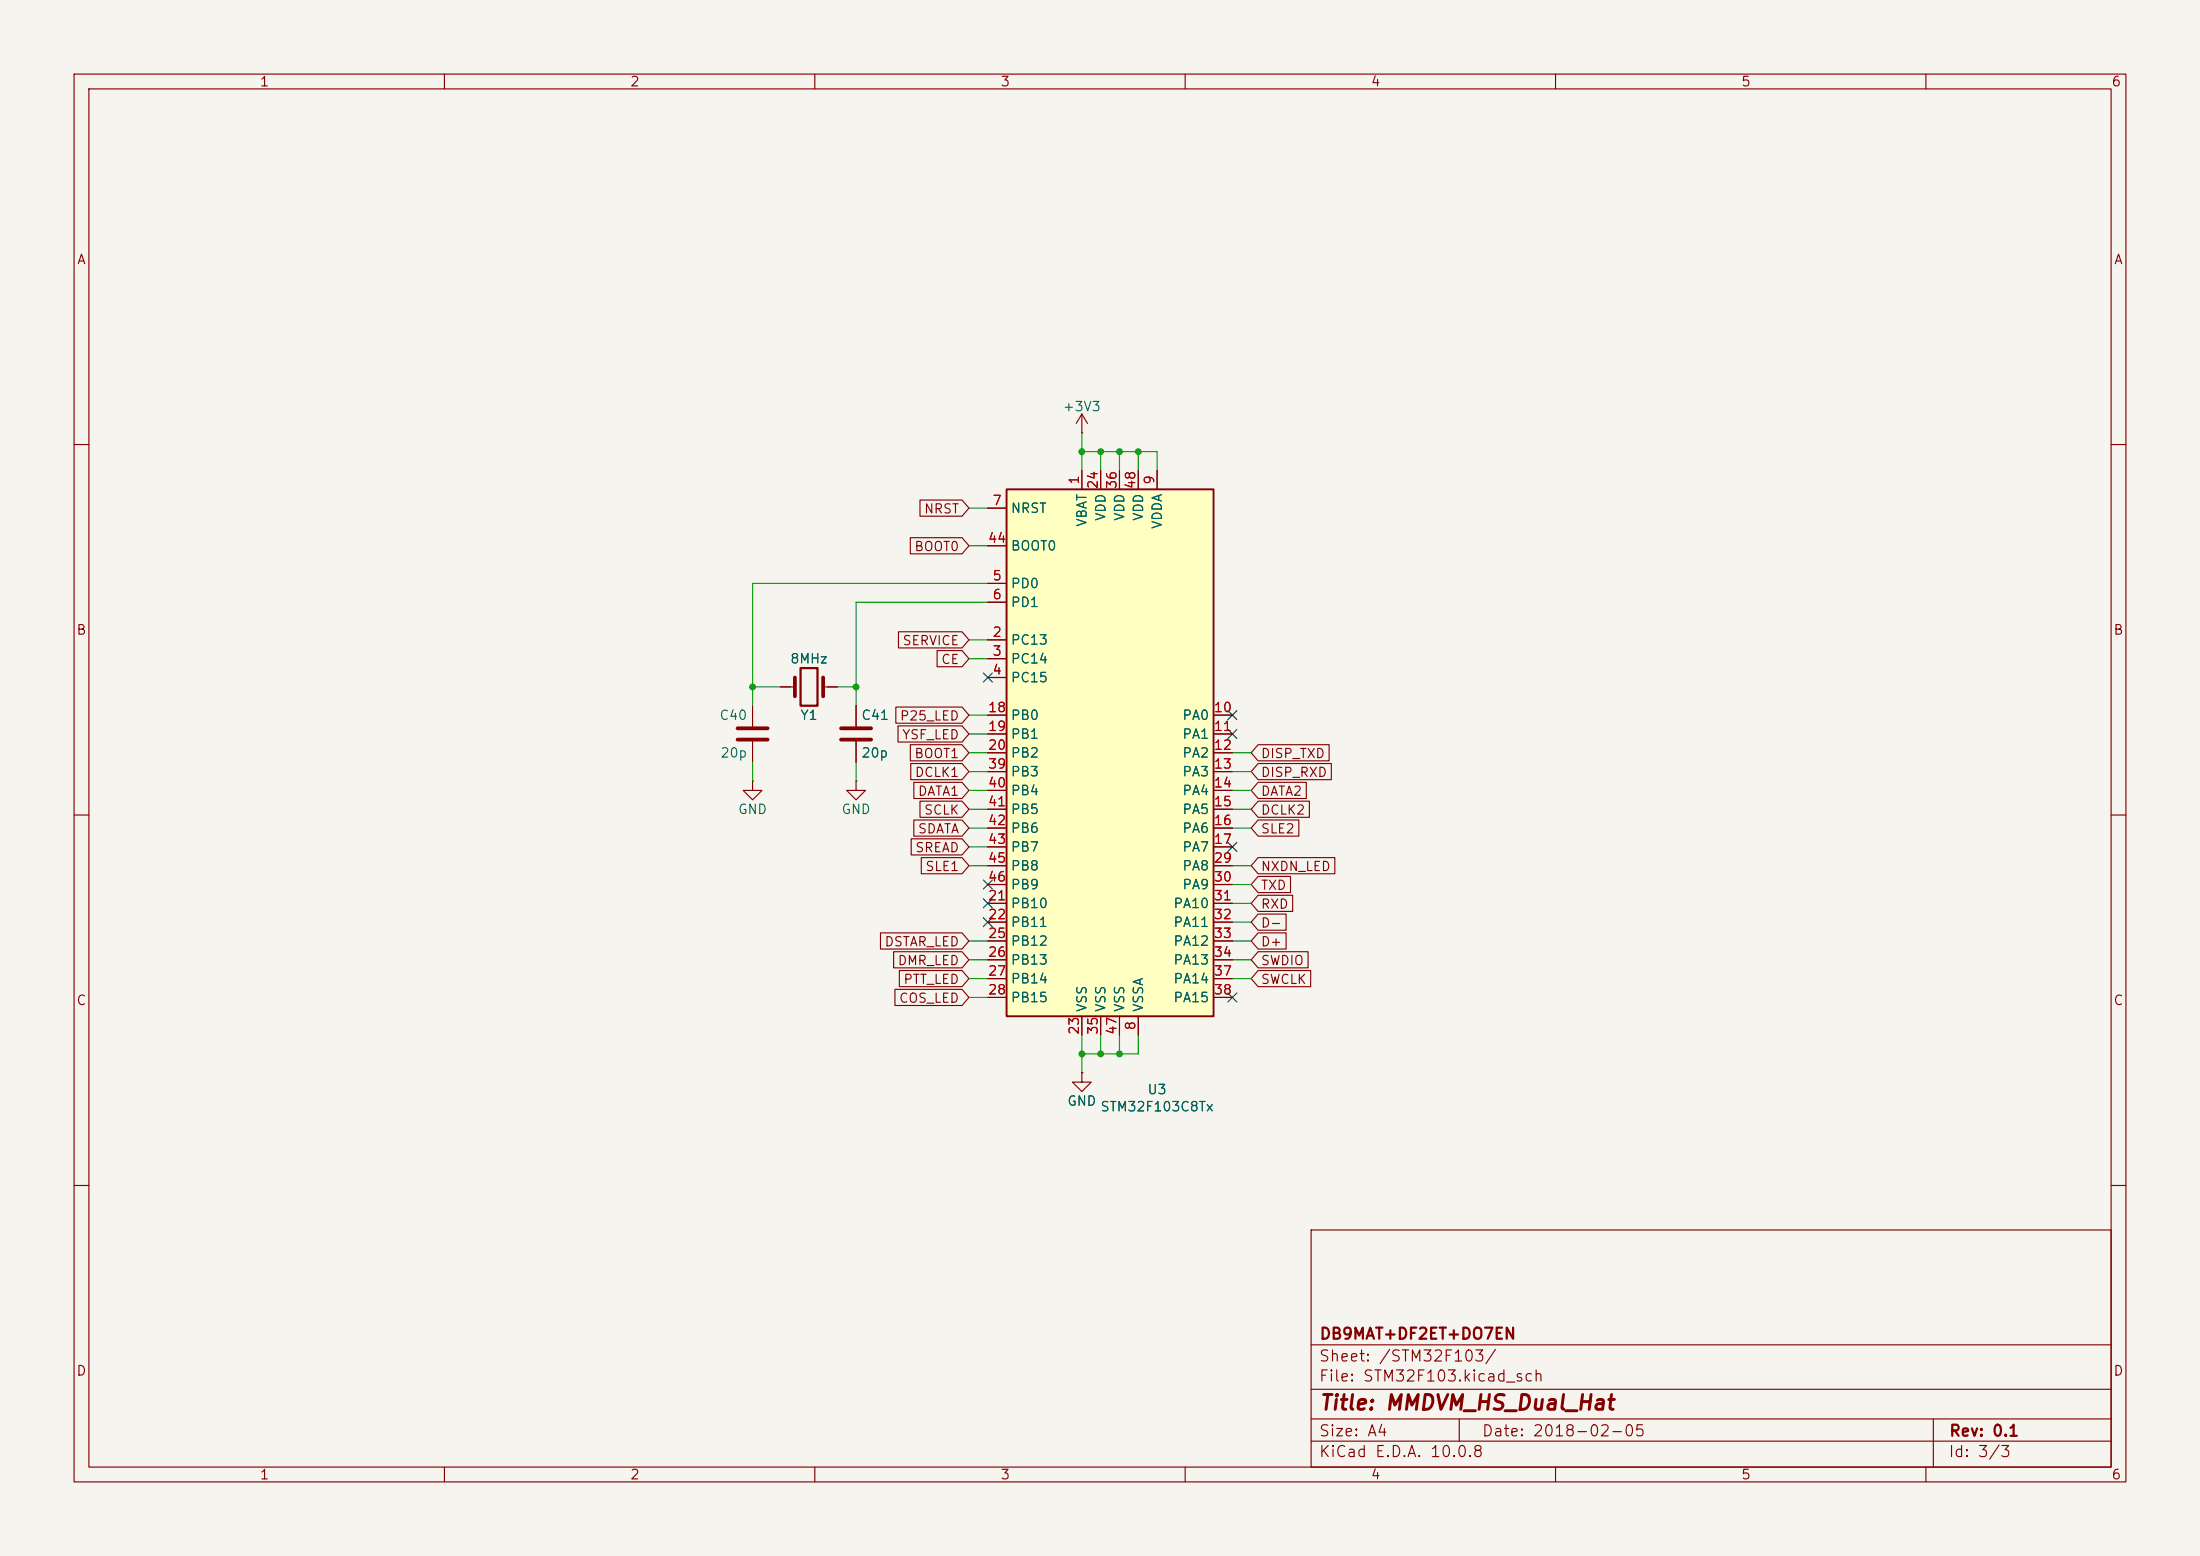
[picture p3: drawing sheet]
(kicad_sch
 (version 20260306)
 (generator "eeschema")
 (generator_version "10.0")
 (paper "A4")
 (title_block
  (title "MMDVM_HS_Dual_Hat")
  (date "2018-02-05")
  (rev "0.1")
  (company "DB9MAT+DF2ET+DO7EN"))
 (lib_symbols
  (symbol "Device:C"
   (pin_numbers (hide yes))
   (pin_names
    (offset 0.254)) (exclude_from_sim no) (in_bom yes) (on_board yes)
   (in_pos_files yes)
   (duplicate_pin_numbers_are_jumpers no)
   (property "Reference" "C" (at 0.635 2.54 0) (show_name no) (do_not_autoplace no) (effects (font (size 1.27 1.27)) (justify left)))
   (property "Value" "C" (at 0.635 -2.54 0) (show_name no) (do_not_autoplace no) (effects (font (size 1.27 1.27)) (justify left)))
   (property "Footprint" "" (at 0.9652 -3.81 0) (show_name no) (do_not_autoplace no) (hide yes) (effects (font (size 1.27 1.27))))
   (property "Datasheet" "" (at 0 0 0) (show_name no) (do_not_autoplace no) (hide yes) (effects (font (size 1.27 1.27))))
   (property "Description" "Unpolarized capacitor" (at 0 0 0) (show_name no) (do_not_autoplace no) (hide yes) (effects (font (size 1.27 1.27))))
   (symbol "C_0_1"
    (polyline (pts (xy -2.032 0.762) (xy 2.032 0.762)) (stroke (width 0.508) (type default)) (fill (type none)))
    (polyline (pts (xy -2.032 -0.762) (xy 2.032 -0.762)) (stroke (width 0.508) (type default)) (fill (type none))))
   (symbol "C_1_1"
    (pin passive line (at 0 3.81 270) (length 2.794) (name "" (effects (font (size 1.27 1.27)))) (number "1" (effects (font (size 1.27 1.27)))))
    (pin passive line (at 0 -3.81 90) (length 2.794) (name "" (effects (font (size 1.27 1.27)))) (number "2" (effects (font (size 1.27 1.27))))))
   (embedded_fonts no))
  (symbol "Device:Crystal"
   (pin_numbers (hide yes))
   (pin_names
    (offset 1.016) (hide yes)) (exclude_from_sim no) (in_bom yes) (on_board yes)
   (in_pos_files yes)
   (duplicate_pin_numbers_are_jumpers no)
   (property "Reference" "Y" (at 0 3.81 0) (show_name no) (do_not_autoplace no) (effects (font (size 1.27 1.27))))
   (property "Value" "Crystal" (at 0 -3.81 0) (show_name no) (do_not_autoplace no) (effects (font (size 1.27 1.27))))
   (property "Footprint" "" (at 0 0 0) (show_name no) (do_not_autoplace no) (hide yes) (effects (font (size 1.27 1.27))))
   (property "Datasheet" "" (at 0 0 0) (show_name no) (do_not_autoplace no) (hide yes) (effects (font (size 1.27 1.27))))
   (property "Description" "Two pin crystal" (at 0 0 0) (show_name no) (do_not_autoplace no) (hide yes) (effects (font (size 1.27 1.27))))
   (symbol "Crystal_0_1"
    (polyline (pts (xy -2.54 0) (xy -1.905 0)) (stroke (width 0) (type default)) (fill (type none)))
    (polyline (pts (xy -1.905 -1.27) (xy -1.905 1.27)) (stroke (width 0.508) (type default)) (fill (type none)))
    (rectangle (start -1.143 2.54) (end 1.143 -2.54) (stroke (width 0.3048) (type default)) (fill (type none)))
    (polyline (pts (xy 1.905 -1.27) (xy 1.905 1.27)) (stroke (width 0.508) (type default)) (fill (type none)))
    (polyline (pts (xy 2.54 0) (xy 1.905 0)) (stroke (width 0) (type default)) (fill (type none))))
   (symbol "Crystal_1_1"
    (pin passive line (at -3.81 0 0) (length 1.27) (name "1" (effects (font (size 1.27 1.27)))) (number "1" (effects (font (size 1.27 1.27)))))
    (pin passive line (at 3.81 0 180) (length 1.27) (name "2" (effects (font (size 1.27 1.27)))) (number "2" (effects (font (size 1.27 1.27))))))
   (embedded_fonts no))
  (symbol "MMDVM:STM32F103C8Tx" (exclude_from_sim no) (in_bom yes) (on_board yes)
   (in_pos_files yes)
   (duplicate_pin_numbers_are_jumpers no)
   (property "Reference" "U" (at -15.24 36.83 0) (show_name no) (do_not_autoplace no) (effects (font (size 1.27 1.27)) (justify left)))
   (property "Value" "MCU_ST_STM32F1_STM32F103C8Tx" (at 7.62 36.83 0) (show_name no) (do_not_autoplace no) (effects (font (size 1.27 1.27)) (justify left)))
   (property "Footprint" "Package_QFP:LQFP-48_7x7mm_P0.5mm" (at -15.24 -35.56 0) (show_name no) (do_not_autoplace no) (hide yes) (effects (font (size 1.27 1.27)) (justify right)))
   (property "Datasheet" "" (at 0 0 0) (show_name no) (do_not_autoplace no) (hide yes) (effects (font (size 1.27 1.27))))
   (property "Description" "" (at 0 0 0) (show_name no) (do_not_autoplace no) (hide yes) (effects (font (size 1.27 1.27))))
   (symbol "STM32F103C8Tx_0_1"
    (rectangle (start -15.24 -35.56) (end 12.7 35.56) (stroke (width 0.254) (type solid)) (fill (type background))))
   (symbol "STM32F103C8Tx_1_1"
    (pin power_in line (at -5.08 38.1 270) (length 2.54) (name "VBAT" (effects (font (size 1.27 1.27)))) (number "1" (effects (font (size 1.27 1.27)))))
    (pin bidirectional line (at -17.78 15.24 0) (length 2.54) (name "PC13" (effects (font (size 1.27 1.27)))) (number "2" (effects (font (size 1.27 1.27)))))
    (pin bidirectional line (at -17.78 12.7 0) (length 2.54) (name "PC14" (effects (font (size 1.27 1.27)))) (number "3" (effects (font (size 1.27 1.27)))))
    (pin bidirectional line (at -17.78 10.16 0) (length 2.54) (name "PC15" (effects (font (size 1.27 1.27)))) (number "4" (effects (font (size 1.27 1.27)))))
    (pin input line (at -17.78 22.86 0) (length 2.54) (name "PD0" (effects (font (size 1.27 1.27)))) (number "5" (effects (font (size 1.27 1.27)))))
    (pin input line (at -17.78 20.32 0) (length 2.54) (name "PD1" (effects (font (size 1.27 1.27)))) (number "6" (effects (font (size 1.27 1.27)))))
    (pin input line (at -17.78 33.02 0) (length 2.54) (name "NRST" (effects (font (size 1.27 1.27)))) (number "7" (effects (font (size 1.27 1.27)))))
    (pin power_in line (at 2.54 -38.1 90) (length 2.54) (name "VSSA" (effects (font (size 1.27 1.27)))) (number "8" (effects (font (size 1.27 1.27)))))
    (pin power_in line (at 5.08 38.1 270) (length 2.54) (name "VDDA" (effects (font (size 1.27 1.27)))) (number "9" (effects (font (size 1.27 1.27)))))
    (pin bidirectional line (at 15.24 5.08 180) (length 2.54) (name "PA0" (effects (font (size 1.27 1.27)))) (number "10" (effects (font (size 1.27 1.27)))))
    (pin bidirectional line (at 15.24 2.54 180) (length 2.54) (name "PA1" (effects (font (size 1.27 1.27)))) (number "11" (effects (font (size 1.27 1.27)))))
    (pin bidirectional line (at 15.24 0 180) (length 2.54) (name "PA2" (effects (font (size 1.27 1.27)))) (number "12" (effects (font (size 1.27 1.27)))))
    (pin bidirectional line (at 15.24 -2.54 180) (length 2.54) (name "PA3" (effects (font (size 1.27 1.27)))) (number "13" (effects (font (size 1.27 1.27)))))
    (pin bidirectional line (at 15.24 -5.08 180) (length 2.54) (name "PA4" (effects (font (size 1.27 1.27)))) (number "14" (effects (font (size 1.27 1.27)))))
    (pin bidirectional line (at 15.24 -7.62 180) (length 2.54) (name "PA5" (effects (font (size 1.27 1.27)))) (number "15" (effects (font (size 1.27 1.27)))))
    (pin bidirectional line (at 15.24 -10.16 180) (length 2.54) (name "PA6" (effects (font (size 1.27 1.27)))) (number "16" (effects (font (size 1.27 1.27)))))
    (pin bidirectional line (at 15.24 -12.7 180) (length 2.54) (name "PA7" (effects (font (size 1.27 1.27)))) (number "17" (effects (font (size 1.27 1.27)))))
    (pin bidirectional line (at -17.78 5.08 0) (length 2.54) (name "PB0" (effects (font (size 1.27 1.27)))) (number "18" (effects (font (size 1.27 1.27)))))
    (pin bidirectional line (at -17.78 2.54 0) (length 2.54) (name "PB1" (effects (font (size 1.27 1.27)))) (number "19" (effects (font (size 1.27 1.27)))))
    (pin bidirectional line (at -17.78 0 0) (length 2.54) (name "PB2" (effects (font (size 1.27 1.27)))) (number "20" (effects (font (size 1.27 1.27)))))
    (pin bidirectional line (at -17.78 -20.32 0) (length 2.54) (name "PB10" (effects (font (size 1.27 1.27)))) (number "21" (effects (font (size 1.27 1.27)))))
    (pin bidirectional line (at -17.78 -22.86 0) (length 2.54) (name "PB11" (effects (font (size 1.27 1.27)))) (number "22" (effects (font (size 1.27 1.27)))))
    (pin power_in line (at -5.08 -38.1 90) (length 2.54) (name "VSS" (effects (font (size 1.27 1.27)))) (number "23" (effects (font (size 1.27 1.27)))))
    (pin power_in line (at -2.54 38.1 270) (length 2.54) (name "VDD" (effects (font (size 1.27 1.27)))) (number "24" (effects (font (size 1.27 1.27)))))
    (pin bidirectional line (at -17.78 -25.4 0) (length 2.54) (name "PB12" (effects (font (size 1.27 1.27)))) (number "25" (effects (font (size 1.27 1.27)))))
    (pin bidirectional line (at -17.78 -27.94 0) (length 2.54) (name "PB13" (effects (font (size 1.27 1.27)))) (number "26" (effects (font (size 1.27 1.27)))))
    (pin bidirectional line (at -17.78 -30.48 0) (length 2.54) (name "PB14" (effects (font (size 1.27 1.27)))) (number "27" (effects (font (size 1.27 1.27)))))
    (pin bidirectional line (at -17.78 -33.02 0) (length 2.54) (name "PB15" (effects (font (size 1.27 1.27)))) (number "28" (effects (font (size 1.27 1.27)))))
    (pin bidirectional line (at 15.24 -15.24 180) (length 2.54) (name "PA8" (effects (font (size 1.27 1.27)))) (number "29" (effects (font (size 1.27 1.27)))))
    (pin bidirectional line (at 15.24 -17.78 180) (length 2.54) (name "PA9" (effects (font (size 1.27 1.27)))) (number "30" (effects (font (size 1.27 1.27)))))
    (pin bidirectional line (at 15.24 -20.32 180) (length 2.54) (name "PA10" (effects (font (size 1.27 1.27)))) (number "31" (effects (font (size 1.27 1.27)))))
    (pin bidirectional line (at 15.24 -22.86 180) (length 2.54) (name "PA11" (effects (font (size 1.27 1.27)))) (number "32" (effects (font (size 1.27 1.27)))))
    (pin bidirectional line (at 15.24 -25.4 180) (length 2.54) (name "PA12" (effects (font (size 1.27 1.27)))) (number "33" (effects (font (size 1.27 1.27)))))
    (pin bidirectional line (at 15.24 -27.94 180) (length 2.54) (name "PA13" (effects (font (size 1.27 1.27)))) (number "34" (effects (font (size 1.27 1.27)))))
    (pin power_in line (at -2.54 -38.1 90) (length 2.54) (name "VSS" (effects (font (size 1.27 1.27)))) (number "35" (effects (font (size 1.27 1.27)))))
    (pin power_in line (at 0 38.1 270) (length 2.54) (name "VDD" (effects (font (size 1.27 1.27)))) (number "36" (effects (font (size 1.27 1.27)))))
    (pin bidirectional line (at 15.24 -30.48 180) (length 2.54) (name "PA14" (effects (font (size 1.27 1.27)))) (number "37" (effects (font (size 1.27 1.27)))))
    (pin bidirectional line (at 15.24 -33.02 180) (length 2.54) (name "PA15" (effects (font (size 1.27 1.27)))) (number "38" (effects (font (size 1.27 1.27)))))
    (pin bidirectional line (at -17.78 -2.54 0) (length 2.54) (name "PB3" (effects (font (size 1.27 1.27)))) (number "39" (effects (font (size 1.27 1.27)))))
    (pin bidirectional line (at -17.78 -5.08 0) (length 2.54) (name "PB4" (effects (font (size 1.27 1.27)))) (number "40" (effects (font (size 1.27 1.27)))))
    (pin bidirectional line (at -17.78 -7.62 0) (length 2.54) (name "PB5" (effects (font (size 1.27 1.27)))) (number "41" (effects (font (size 1.27 1.27)))))
    (pin bidirectional line (at -17.78 -10.16 0) (length 2.54) (name "PB6" (effects (font (size 1.27 1.27)))) (number "42" (effects (font (size 1.27 1.27)))))
    (pin bidirectional line (at -17.78 -12.7 0) (length 2.54) (name "PB7" (effects (font (size 1.27 1.27)))) (number "43" (effects (font (size 1.27 1.27)))))
    (pin input line (at -17.78 27.94 0) (length 2.54) (name "BOOT0" (effects (font (size 1.27 1.27)))) (number "44" (effects (font (size 1.27 1.27)))))
    (pin bidirectional line (at -17.78 -15.24 0) (length 2.54) (name "PB8" (effects (font (size 1.27 1.27)))) (number "45" (effects (font (size 1.27 1.27)))))
    (pin bidirectional line (at -17.78 -17.78 0) (length 2.54) (name "PB9" (effects (font (size 1.27 1.27)))) (number "46" (effects (font (size 1.27 1.27)))))
    (pin power_in line (at 0 -38.1 90) (length 2.54) (name "VSS" (effects (font (size 1.27 1.27)))) (number "47" (effects (font (size 1.27 1.27)))))
    (pin power_in line (at 2.54 38.1 270) (length 2.54) (name "VDD" (effects (font (size 1.27 1.27)))) (number "48" (effects (font (size 1.27 1.27))))))
   (embedded_fonts no))
  (symbol "power:+3V3"
   (power global)
   (pin_numbers (hide yes))
   (pin_names
    (offset 0) (hide yes)) (exclude_from_sim no) (in_bom yes) (on_board yes)
   (in_pos_files yes)
   (duplicate_pin_numbers_are_jumpers no)
   (property "Reference" "#PWR" (at 0 -3.81 0) (show_name no) (do_not_autoplace no) (hide yes) (effects (font (size 1.27 1.27))))
   (property "Value" "+3V3" (at 0 3.556 0) (show_name no) (do_not_autoplace no) (effects (font (size 1.27 1.27))))
   (property "Footprint" "" (at 0 0 0) (show_name no) (do_not_autoplace no) (hide yes) (effects (font (size 1.27 1.27))))
   (property "Datasheet" "" (at 0 0 0) (show_name no) (do_not_autoplace no) (hide yes) (effects (font (size 1.27 1.27))))
   (property "Description" "Power symbol creates a global label with name \"+3V3\"" (at 0 0 0) (show_name no) (do_not_autoplace no) (hide yes) (effects (font (size 1.27 1.27))))
   (symbol "+3V3_0_1"
    (polyline (pts (xy -0.762 1.27) (xy 0 2.54)) (stroke (width 0) (type default)) (fill (type none)))
    (polyline (pts (xy 0 2.54) (xy 0.762 1.27)) (stroke (width 0) (type default)) (fill (type none)))
    (polyline (pts (xy 0 0) (xy 0 2.54)) (stroke (width 0) (type default)) (fill (type none))))
   (symbol "+3V3_1_1"
    (pin power_in line (at 0 0 90) (length 0) (name "" (effects (font (size 1.27 1.27)))) (number "1" (effects (font (size 1.27 1.27))))))
   (embedded_fonts no))
  (symbol "power:GND"
   (power global)
   (pin_numbers (hide yes))
   (pin_names
    (offset 0) (hide yes)) (exclude_from_sim no) (in_bom yes) (on_board yes)
   (in_pos_files yes)
   (duplicate_pin_numbers_are_jumpers no)
   (property "Reference" "#PWR" (at 0 -6.35 0) (show_name no) (do_not_autoplace no) (hide yes) (effects (font (size 1.27 1.27))))
   (property "Value" "GND" (at 0 -3.81 0) (show_name no) (do_not_autoplace no) (effects (font (size 1.27 1.27))))
   (property "Footprint" "" (at 0 0 0) (show_name no) (do_not_autoplace no) (hide yes) (effects (font (size 1.27 1.27))))
   (property "Datasheet" "" (at 0 0 0) (show_name no) (do_not_autoplace no) (hide yes) (effects (font (size 1.27 1.27))))
   (property "Description" "Power symbol creates a global label with name \"GND\" , ground" (at 0 0 0) (show_name no) (do_not_autoplace no) (hide yes) (effects (font (size 1.27 1.27))))
   (symbol "GND_0_1"
    (polyline (pts (xy 0 0) (xy 0 -1.27) (xy 1.27 -1.27) (xy 0 -2.54) (xy -1.27 -1.27) (xy 0 -1.27)) (stroke (width 0) (type default)) (fill (type none))))
   (symbol "GND_1_1"
    (pin power_in line (at 0 0 270) (length 0) (name "" (effects (font (size 1.27 1.27)))) (number "1" (effects (font (size 1.27 1.27))))))
   (embedded_fonts no)))
 (junction
  (at 115.57 92.71)
  (diameter 0)
  (color 0 0 0 0))
 (junction
  (at 148.59 60.96)
  (diameter 0)
  (color 0 0 0 0))
 (junction
  (at 146.05 142.24)
  (diameter 0)
  (color 0 0 0 0))
 (junction
  (at 146.05 60.96)
  (diameter 0)
  (color 0 0 0 0))
 (junction
  (at 151.13 60.96)
  (diameter 0)
  (color 0 0 0 0))
 (junction
  (at 101.6 92.71)
  (diameter 0)
  (color 0 0 0 0))
 (junction
  (at 153.67 60.96)
  (diameter 0)
  (color 0 0 0 0))
 (junction
  (at 151.13 142.24)
  (diameter 0)
  (color 0 0 0 0))
 (junction
  (at 148.59 142.24)
  (diameter 0)
  (color 0 0 0 0))
 (no_connect
  (at 166.37 99.06))
 (no_connect
  (at 166.37 134.62))
 (no_connect
  (at 133.35 121.92))
 (no_connect
  (at 133.35 91.44))
 (no_connect
  (at 166.37 96.52))
 (no_connect
  (at 166.37 114.3))
 (no_connect
  (at 133.35 119.38))
 (no_connect
  (at 133.35 124.46))
 (wire
  (pts (xy 130.81 132.08) (xy 133.35 132.08))
  (stroke (width 0) (type default)))
 (wire
  (pts (xy 101.6 95.25) (xy 101.6 92.71))
  (stroke (width 0) (type default)))
 (wire
  (pts (xy 166.37 124.46) (xy 168.91 124.46))
  (stroke (width 0) (type default)))
 (wire
  (pts (xy 130.81 86.36) (xy 133.35 86.36))
  (stroke (width 0) (type default)))
 (wire
  (pts (xy 156.21 60.96) (xy 156.21 63.5))
  (stroke (width 0) (type default)))
 (wire
  (pts (xy 166.37 127) (xy 168.91 127))
  (stroke (width 0) (type default)))
 (wire
  (pts (xy 146.05 58.42) (xy 146.05 60.96))
  (stroke (width 0) (type default)))
 (wire
  (pts (xy 130.81 129.54) (xy 133.35 129.54))
  (stroke (width 0) (type default)))
 (wire
  (pts (xy 146.05 139.7) (xy 146.05 142.24))
  (stroke (width 0) (type default)))
 (wire
  (pts (xy 105.41 92.71) (xy 101.6 92.71))
  (stroke (width 0) (type default)))
 (wire
  (pts (xy 166.37 101.6) (xy 168.91 101.6))
  (stroke (width 0) (type default)))
 (wire
  (pts (xy 166.37 121.92) (xy 168.91 121.92))
  (stroke (width 0) (type default)))
 (wire
  (pts (xy 130.81 106.68) (xy 133.35 106.68))
  (stroke (width 0) (type default)))
 (wire
  (pts (xy 130.81 88.9) (xy 133.35 88.9))
  (stroke (width 0) (type default)))
 (wire
  (pts (xy 168.91 109.22) (xy 166.37 109.22))
  (stroke (width 0) (type default)))
 (wire
  (pts (xy 166.37 132.08) (xy 168.91 132.08))
  (stroke (width 0) (type default)))
 (wire
  (pts (xy 130.81 73.66) (xy 133.35 73.66))
  (stroke (width 0) (type default)))
 (wire
  (pts (xy 130.81 114.3) (xy 133.35 114.3))
  (stroke (width 0) (type default)))
 (wire
  (pts (xy 153.67 60.96) (xy 156.21 60.96))
  (stroke (width 0) (type default)))
 (wire
  (pts (xy 166.37 129.54) (xy 168.91 129.54))
  (stroke (width 0) (type default)))
 (wire
  (pts (xy 151.13 139.7) (xy 151.13 142.24))
  (stroke (width 0) (type default)))
 (wire
  (pts (xy 146.05 142.24) (xy 146.05 144.78))
  (stroke (width 0) (type default)))
 (wire
  (pts (xy 153.67 63.5) (xy 153.67 60.96))
  (stroke (width 0) (type default)))
 (wire
  (pts (xy 101.6 102.87) (xy 101.6 105.41))
  (stroke (width 0) (type default)))
 (wire
  (pts (xy 130.81 134.62) (xy 133.35 134.62))
  (stroke (width 0) (type default)))
 (wire
  (pts (xy 146.05 142.24) (xy 148.59 142.24))
  (stroke (width 0) (type default)))
 (wire
  (pts (xy 130.81 127) (xy 133.35 127))
  (stroke (width 0) (type default)))
 (wire
  (pts (xy 166.37 104.14) (xy 168.91 104.14))
  (stroke (width 0) (type default)))
 (wire
  (pts (xy 166.37 116.84) (xy 168.91 116.84))
  (stroke (width 0) (type default)))
 (wire
  (pts (xy 166.37 119.38) (xy 168.91 119.38))
  (stroke (width 0) (type default)))
 (wire
  (pts (xy 151.13 142.24) (xy 153.67 142.24))
  (stroke (width 0) (type default)))
 (wire
  (pts (xy 115.57 102.87) (xy 115.57 105.41))
  (stroke (width 0) (type default)))
 (wire
  (pts (xy 146.05 60.96) (xy 148.59 60.96))
  (stroke (width 0) (type default)))
 (wire
  (pts (xy 133.35 96.52) (xy 130.81 96.52))
  (stroke (width 0) (type default)))
 (wire
  (pts (xy 101.6 78.74) (xy 133.35 78.74))
  (stroke (width 0) (type default)))
 (wire
  (pts (xy 148.59 142.24) (xy 151.13 142.24))
  (stroke (width 0) (type default)))
 (wire
  (pts (xy 130.81 104.14) (xy 133.35 104.14))
  (stroke (width 0) (type default)))
 (wire
  (pts (xy 115.57 81.28) (xy 115.57 92.71))
  (stroke (width 0) (type default)))
 (wire
  (pts (xy 151.13 60.96) (xy 153.67 60.96))
  (stroke (width 0) (type default)))
 (wire
  (pts (xy 130.81 116.84) (xy 133.35 116.84))
  (stroke (width 0) (type default)))
 (wire
  (pts (xy 146.05 63.5) (xy 146.05 60.96))
  (stroke (width 0) (type default)))
 (wire
  (pts (xy 166.37 111.76) (xy 168.91 111.76))
  (stroke (width 0) (type default)))
 (wire
  (pts (xy 130.81 68.58) (xy 133.35 68.58))
  (stroke (width 0) (type default)))
 (wire
  (pts (xy 148.59 63.5) (xy 148.59 60.96))
  (stroke (width 0) (type default)))
 (wire
  (pts (xy 153.67 139.7) (xy 153.67 142.24))
  (stroke (width 0) (type default)))
 (wire
  (pts (xy 151.13 63.5) (xy 151.13 60.96))
  (stroke (width 0) (type default)))
 (wire
  (pts (xy 101.6 92.71) (xy 101.6 78.74))
  (stroke (width 0) (type default)))
 (wire
  (pts (xy 115.57 81.28) (xy 133.35 81.28))
  (stroke (width 0) (type default)))
 (wire
  (pts (xy 130.81 101.6) (xy 133.35 101.6))
  (stroke (width 0) (type default)))
 (wire
  (pts (xy 113.03 92.71) (xy 115.57 92.71))
  (stroke (width 0) (type default)))
 (wire
  (pts (xy 166.37 106.68) (xy 168.91 106.68))
  (stroke (width 0) (type default)))
 (wire
  (pts (xy 130.81 109.22) (xy 133.35 109.22))
  (stroke (width 0) (type default)))
 (wire
  (pts (xy 133.35 99.06) (xy 130.81 99.06))
  (stroke (width 0) (type default)))
 (wire
  (pts (xy 130.81 111.76) (xy 133.35 111.76))
  (stroke (width 0) (type default)))
 (wire
  (pts (xy 115.57 92.71) (xy 115.57 95.25))
  (stroke (width 0) (type default)))
 (wire
  (pts (xy 148.59 60.96) (xy 151.13 60.96))
  (stroke (width 0) (type default)))
 (wire
  (pts (xy 148.59 139.7) (xy 148.59 142.24))
  (stroke (width 0) (type default)))
 (global_label "PTT_LED"
  (shape input)
  (at 130.81 132.08 180)
  (effects (font (size 1.2446 1.2446)) (justify right))
  (property "Intersheetrefs" "${INTERSHEET_REFS}" (at 130.81 132.08 0) (hide yes) (show_name no) (do_not_autoplace no) (effects (font (size 1.27 1.27)))))
 (global_label "NRST"
  (shape input)
  (at 130.81 68.58 180)
  (effects (font (size 1.2446 1.2446)) (justify right))
  (property "Intersheetrefs" "${INTERSHEET_REFS}" (at 130.81 68.58 0) (hide yes) (show_name no) (do_not_autoplace no) (effects (font (size 1.27 1.27)))))
 (global_label "SWDIO"
  (shape input)
  (at 168.91 129.54 0)
  (effects (font (size 1.2446 1.2446)) (justify left))
  (property "Intersheetrefs" "${INTERSHEET_REFS}" (at 168.91 129.54 0) (hide yes) (show_name no) (do_not_autoplace no) (effects (font (size 1.27 1.27)))))
 (global_label "DCLK2"
  (shape input)
  (at 168.91 109.22 0)
  (effects (font (size 1.2446 1.2446)) (justify left))
  (property "Intersheetrefs" "${INTERSHEET_REFS}" (at 168.91 109.22 0) (hide yes) (show_name no) (do_not_autoplace no) (effects (font (size 1.27 1.27)))))
 (global_label "BOOT0"
  (shape input)
  (at 130.81 73.66 180)
  (effects (font (size 1.2446 1.2446)) (justify right))
  (property "Intersheetrefs" "${INTERSHEET_REFS}" (at 130.81 73.66 0) (hide yes) (show_name no) (do_not_autoplace no) (effects (font (size 1.27 1.27)))))
 (global_label "YSF_LED"
  (shape input)
  (at 130.81 99.06 180)
  (effects (font (size 1.2446 1.2446)) (justify right))
  (property "Intersheetrefs" "${INTERSHEET_REFS}" (at 130.81 99.06 0) (hide yes) (show_name no) (do_not_autoplace no) (effects (font (size 1.27 1.27)))))
 (global_label "DATA2"
  (shape input)
  (at 168.91 106.68 0)
  (effects (font (size 1.2446 1.2446)) (justify left))
  (property "Intersheetrefs" "${INTERSHEET_REFS}" (at 168.91 106.68 0) (hide yes) (show_name no) (do_not_autoplace no) (effects (font (size 1.27 1.27)))))
 (global_label "DISP_TXD"
  (shape input)
  (at 168.91 101.6 0)
  (effects (font (size 1.2446 1.2446)) (justify left))
  (property "Intersheetrefs" "${INTERSHEET_REFS}" (at 168.91 101.6 0) (hide yes) (show_name no) (do_not_autoplace no) (effects (font (size 1.27 1.27)))))
 (global_label "SERVICE"
  (shape input)
  (at 130.81 86.36 180)
  (effects (font (size 1.2446 1.2446)) (justify right))
  (property "Intersheetrefs" "${INTERSHEET_REFS}" (at 130.81 86.36 0) (hide yes) (show_name no) (do_not_autoplace no) (effects (font (size 1.27 1.27)))))
 (global_label "NXDN_LED"
  (shape input)
  (at 168.91 116.84 0)
  (effects (font (size 1.2446 1.2446)) (justify left))
  (property "Intersheetrefs" "${INTERSHEET_REFS}" (at 168.91 116.84 0) (hide yes) (show_name no) (do_not_autoplace no) (effects (font (size 1.27 1.27)))))
 (global_label "SLE1"
  (shape input)
  (at 130.81 116.84 180)
  (effects (font (size 1.2446 1.2446)) (justify right))
  (property "Intersheetrefs" "${INTERSHEET_REFS}" (at 130.81 116.84 0) (hide yes) (show_name no) (do_not_autoplace no) (effects (font (size 1.27 1.27)))))
 (global_label "P25_LED"
  (shape input)
  (at 130.81 96.52 180)
  (effects (font (size 1.2446 1.2446)) (justify right))
  (property "Intersheetrefs" "${INTERSHEET_REFS}" (at 130.81 96.52 0) (hide yes) (show_name no) (do_not_autoplace no) (effects (font (size 1.27 1.27)))))
 (global_label "RXD"
  (shape input)
  (at 168.91 121.92 0)
  (effects (font (size 1.2446 1.2446)) (justify left))
  (property "Intersheetrefs" "${INTERSHEET_REFS}" (at 168.91 121.92 0) (hide yes) (show_name no) (do_not_autoplace no) (effects (font (size 1.27 1.27)))))
 (global_label "SLE2"
  (shape input)
  (at 168.91 111.76 0)
  (effects (font (size 1.2446 1.2446)) (justify left))
  (property "Intersheetrefs" "${INTERSHEET_REFS}" (at 168.91 111.76 0) (hide yes) (show_name no) (do_not_autoplace no) (effects (font (size 1.27 1.27)))))
 (global_label "DCLK1"
  (shape input)
  (at 130.81 104.14 180)
  (effects (font (size 1.2446 1.2446)) (justify right))
  (property "Intersheetrefs" "${INTERSHEET_REFS}" (at 130.81 104.14 0) (hide yes) (show_name no) (do_not_autoplace no) (effects (font (size 1.27 1.27)))))
 (global_label "SREAD"
  (shape input)
  (at 130.81 114.3 180)
  (effects (font (size 1.2446 1.2446)) (justify right))
  (property "Intersheetrefs" "${INTERSHEET_REFS}" (at 130.81 114.3 0) (hide yes) (show_name no) (do_not_autoplace no) (effects (font (size 1.27 1.27)))))
 (global_label "SDATA"
  (shape input)
  (at 130.81 111.76 180)
  (effects (font (size 1.2446 1.2446)) (justify right))
  (property "Intersheetrefs" "${INTERSHEET_REFS}" (at 130.81 111.76 0) (hide yes) (show_name no) (do_not_autoplace no) (effects (font (size 1.27 1.27)))))
 (global_label "COS_LED"
  (shape input)
  (at 130.81 134.62 180)
  (effects (font (size 1.2446 1.2446)) (justify right))
  (property "Intersheetrefs" "${INTERSHEET_REFS}" (at 130.81 134.62 0) (hide yes) (show_name no) (do_not_autoplace no) (effects (font (size 1.27 1.27)))))
 (global_label "SCLK"
  (shape input)
  (at 130.81 109.22 180)
  (effects (font (size 1.2446 1.2446)) (justify right))
  (property "Intersheetrefs" "${INTERSHEET_REFS}" (at 130.81 109.22 0) (hide yes) (show_name no) (do_not_autoplace no) (effects (font (size 1.27 1.27)))))
 (global_label "DISP_RXD"
  (shape input)
  (at 168.91 104.14 0)
  (effects (font (size 1.2446 1.2446)) (justify left))
  (property "Intersheetrefs" "${INTERSHEET_REFS}" (at 168.91 104.14 0) (hide yes) (show_name no) (do_not_autoplace no) (effects (font (size 1.27 1.27)))))
 (global_label "CE"
  (shape input)
  (at 130.81 88.9 180)
  (effects (font (size 1.2446 1.2446)) (justify right))
  (property "Intersheetrefs" "${INTERSHEET_REFS}" (at 130.81 88.9 0) (hide yes) (show_name no) (do_not_autoplace no) (effects (font (size 1.27 1.27)))))
 (global_label "BOOT1"
  (shape input)
  (at 130.81 101.6 180)
  (effects (font (size 1.2446 1.2446)) (justify right))
  (property "Intersheetrefs" "${INTERSHEET_REFS}" (at 130.81 101.6 0) (hide yes) (show_name no) (do_not_autoplace no) (effects (font (size 1.27 1.27)))))
 (global_label "D+"
  (shape input)
  (at 168.91 127 0)
  (effects (font (size 1.2446 1.2446)) (justify left))
  (property "Intersheetrefs" "${INTERSHEET_REFS}" (at 168.91 127 0) (hide yes) (show_name no) (do_not_autoplace no) (effects (font (size 1.27 1.27)))))
 (global_label "D-"
  (shape input)
  (at 168.91 124.46 0)
  (effects (font (size 1.2446 1.2446)) (justify left))
  (property "Intersheetrefs" "${INTERSHEET_REFS}" (at 168.91 124.46 0) (hide yes) (show_name no) (do_not_autoplace no) (effects (font (size 1.27 1.27)))))
 (global_label "DMR_LED"
  (shape input)
  (at 130.81 129.54 180)
  (effects (font (size 1.2446 1.2446)) (justify right))
  (property "Intersheetrefs" "${INTERSHEET_REFS}" (at 130.81 129.54 0) (hide yes) (show_name no) (do_not_autoplace no) (effects (font (size 1.27 1.27)))))
 (global_label "TXD"
  (shape input)
  (at 168.91 119.38 0)
  (effects (font (size 1.2446 1.2446)) (justify left))
  (property "Intersheetrefs" "${INTERSHEET_REFS}" (at 168.91 119.38 0) (hide yes) (show_name no) (do_not_autoplace no) (effects (font (size 1.27 1.27)))))
 (global_label "DATA1"
  (shape input)
  (at 130.81 106.68 180)
  (effects (font (size 1.2446 1.2446)) (justify right))
  (property "Intersheetrefs" "${INTERSHEET_REFS}" (at 130.81 106.68 0) (hide yes) (show_name no) (do_not_autoplace no) (effects (font (size 1.27 1.27)))))
 (global_label "SWCLK"
  (shape input)
  (at 168.91 132.08 0)
  (effects (font (size 1.2446 1.2446)) (justify left))
  (property "Intersheetrefs" "${INTERSHEET_REFS}" (at 168.91 132.08 0) (hide yes) (show_name no) (do_not_autoplace no) (effects (font (size 1.27 1.27)))))
 (global_label "DSTAR_LED"
  (shape input)
  (at 130.81 127 180)
  (effects (font (size 1.2446 1.2446)) (justify right))
  (property "Intersheetrefs" "${INTERSHEET_REFS}" (at 130.81 127 0) (hide yes) (show_name no) (do_not_autoplace no) (effects (font (size 1.27 1.27)))))
 (symbol
  (lib_id "Device:Crystal")
  (at 109.22 92.71 0)
  (unit 1)
  (body_style 1)
  (exclude_from_sim no)
  (in_bom yes)
  (on_board yes)
  (in_pos_files yes)
  (dnp no)
  (property "Reference" "Y1" (at 109.22 96.52 0) (show_name no) (do_not_autoplace no) (effects (font (size 1.27 1.27))))
  (property "Value" "8MHz" (at 109.22 88.9 0) (show_name no) (do_not_autoplace no) (effects (font (size 1.27 1.27))))
  (property "Footprint" "Crystal:Crystal_SMD_Abracon_ABM3-2Pin_5.0x3.2mm" (at 109.22 92.71 0) (hide yes) (show_name no) (do_not_autoplace no) (effects (font (size 1.27 1.27))))
  (property "Datasheet" "http://www.mouser.com/ds/2/3/abm3-47699.pdf" (at 109.22 92.71 0) (hide yes) (show_name no) (do_not_autoplace no) (effects (font (size 1.27 1.27))))
  (property "Description" "" (at 109.22 92.71 0) (show_name no) (do_not_autoplace no) (effects (font (size 1.27 1.27))))
  (property "MFR" "ABRACON" (at 279.4 34.29 0) (hide yes) (show_name no) (do_not_autoplace no) (effects (font (size 1.27 1.27))))
  (property "MPN" "ABM3-8.000MHz-D2Y-T" (at 279.4 34.29 0) (hide yes) (show_name no) (do_not_autoplace no) (effects (font (size 1.27 1.27))))
  (property "SPR" "Mouser" (at 279.4 34.29 0) (hide yes) (show_name no) (do_not_autoplace no) (effects (font (size 1.27 1.27))))
  (property "SPN" "815-ABM3-8-D2Y-T" (at 279.4 34.29 0) (hide yes) (show_name no) (do_not_autoplace no) (effects (font (size 1.27 1.27))))
  (property "SPURL" "" (at 279.4 34.29 0) (hide yes) (show_name no) (do_not_autoplace no) (effects (font (size 1.27 1.27))))
  (pin "2")
  (pin "1"))
 (symbol
  (lib_id "Device:C")
  (at 101.6 99.06 0)
  (mirror y)
  (unit 1)
  (body_style 1)
  (exclude_from_sim no)
  (in_bom yes)
  (on_board yes)
  (in_pos_files yes)
  (dnp no)
  (property "Reference" "C40" (at 100.965 96.52 0) (show_name no) (do_not_autoplace no) (effects (font (size 1.27 1.27)) (justify left)))
  (property "Value" "20p" (at 100.965 101.6 0) (show_name no) (do_not_autoplace no) (effects (font (size 1.27 1.27)) (justify left)))
  (property "Footprint" "Capacitor_SMD:C_0402_1005Metric" (at 100.6348 102.87 0) (hide yes) (show_name no) (do_not_autoplace no) (effects (font (size 1.27 1.27))))
  (property "Datasheet" "http://www.mouser.com/ds/2/281/c02e-2905.pdf" (at 101.6 99.06 0) (hide yes) (show_name no) (do_not_autoplace no) (effects (font (size 1.27 1.27))))
  (property "Description" "" (at 101.6 99.06 0) (show_name no) (do_not_autoplace no) (effects (font (size 1.27 1.27))))
  (property "MFR" "Murata Electronics" (at 278.13 163.83 0) (hide yes) (show_name no) (do_not_autoplace no) (effects (font (size 1.27 1.27))))
  (property "MPN" "GJM1555C1H200FB01D" (at 278.13 163.83 0) (hide yes) (show_name no) (do_not_autoplace no) (effects (font (size 1.27 1.27))))
  (property "SPR" "Mouser" (at 278.13 163.83 0) (hide yes) (show_name no) (do_not_autoplace no) (effects (font (size 1.27 1.27))))
  (property "SPN" "81-GJM1555C1H200FB1D" (at 278.13 163.83 0) (hide yes) (show_name no) (do_not_autoplace no) (effects (font (size 1.27 1.27))))
  (property "SPURL" "" (at 278.13 163.83 0) (hide yes) (show_name no) (do_not_autoplace no) (effects (font (size 1.27 1.27))))
  (pin "1")
  (pin "2"))
 (symbol
  (lib_id "Device:C")
  (at 115.57 99.06 0)
  (unit 1)
  (body_style 1)
  (exclude_from_sim no)
  (in_bom yes)
  (on_board yes)
  (in_pos_files yes)
  (dnp no)
  (property "Reference" "C41" (at 116.205 96.52 0) (show_name no) (do_not_autoplace no) (effects (font (size 1.27 1.27)) (justify left)))
  (property "Value" "20p" (at 116.205 101.6 0) (show_name no) (do_not_autoplace no) (effects (font (size 1.27 1.27)) (justify left)))
  (property "Footprint" "Capacitor_SMD:C_0402_1005Metric" (at 116.5352 102.87 0) (hide yes) (show_name no) (do_not_autoplace no) (effects (font (size 1.27 1.27))))
  (property "Datasheet" "http://www.mouser.com/ds/2/281/c02e-2905.pdf" (at 115.57 99.06 0) (hide yes) (show_name no) (do_not_autoplace no) (effects (font (size 1.27 1.27))))
  (property "Description" "" (at 115.57 99.06 0) (show_name no) (do_not_autoplace no) (effects (font (size 1.27 1.27))))
  (property "MFR" "Murata Electronics" (at -48.26 163.83 0) (hide yes) (show_name no) (do_not_autoplace no) (effects (font (size 1.27 1.27))))
  (property "MPN" "GJM1555C1H200FB01D" (at -48.26 163.83 0) (hide yes) (show_name no) (do_not_autoplace no) (effects (font (size 1.27 1.27))))
  (property "SPR" "Mouser" (at -48.26 163.83 0) (hide yes) (show_name no) (do_not_autoplace no) (effects (font (size 1.27 1.27))))
  (property "SPN" "81-GJM1555C1H200FB1D" (at -48.26 163.83 0) (hide yes) (show_name no) (do_not_autoplace no) (effects (font (size 1.27 1.27))))
  (property "SPURL" "" (at -48.26 163.83 0) (hide yes) (show_name no) (do_not_autoplace no) (effects (font (size 1.27 1.27))))
  (pin "1")
  (pin "2"))
 (symbol
  (lib_id "power:GND")
  (at 115.57 105.41 0)
  (unit 1)
  (body_style 1)
  (exclude_from_sim no)
  (in_bom yes)
  (on_board yes)
  (in_pos_files yes)
  (dnp no)
  (property "Reference" "#PWR064" (at 115.57 111.76 0) (hide yes) (show_name no) (do_not_autoplace no) (effects (font (size 1.27 1.27))))
  (property "Value" "GND" (at 115.57 109.22 0) (show_name no) (do_not_autoplace no) (effects (font (size 1.27 1.27))))
  (property "Footprint" "" (at 115.57 105.41 0) (show_name no) (do_not_autoplace no) (effects (font (size 1.27 1.27))))
  (property "Datasheet" "" (at 115.57 105.41 0) (show_name no) (do_not_autoplace no) (effects (font (size 1.27 1.27))))
  (property "Description" "" (at 115.57 105.41 0) (show_name no) (do_not_autoplace no) (effects (font (size 1.27 1.27))))
  (pin "1"))
 (symbol
  (lib_id "power:GND")
  (at 101.6 105.41 0)
  (unit 1)
  (body_style 1)
  (exclude_from_sim no)
  (in_bom yes)
  (on_board yes)
  (in_pos_files yes)
  (dnp no)
  (property "Reference" "#PWR065" (at 101.6 111.76 0) (hide yes) (show_name no) (do_not_autoplace no) (effects (font (size 1.27 1.27))))
  (property "Value" "GND" (at 101.6 109.22 0) (show_name no) (do_not_autoplace no) (effects (font (size 1.27 1.27))))
  (property "Footprint" "" (at 101.6 105.41 0) (show_name no) (do_not_autoplace no) (effects (font (size 1.27 1.27))))
  (property "Datasheet" "" (at 101.6 105.41 0) (show_name no) (do_not_autoplace no) (effects (font (size 1.27 1.27))))
  (property "Description" "" (at 101.6 105.41 0) (show_name no) (do_not_autoplace no) (effects (font (size 1.27 1.27))))
  (pin "1"))
 (symbol
  (lib_id "power:+3V3")
  (at 146.05 58.42 0)
  (unit 1)
  (body_style 1)
  (exclude_from_sim no)
  (in_bom yes)
  (on_board yes)
  (in_pos_files yes)
  (dnp no)
  (property "Reference" "#PWR072" (at 146.05 62.23 0) (hide yes) (show_name no) (do_not_autoplace no) (effects (font (size 1.27 1.27))))
  (property "Value" "+3V3" (at 146.05 54.864 0) (show_name no) (do_not_autoplace no) (effects (font (size 1.27 1.27))))
  (property "Footprint" "" (at 146.05 58.42 0) (show_name no) (do_not_autoplace no) (effects (font (size 1.27 1.27))))
  (property "Datasheet" "" (at 146.05 58.42 0) (show_name no) (do_not_autoplace no) (effects (font (size 1.27 1.27))))
  (property "Description" "" (at 146.05 58.42 0) (show_name no) (do_not_autoplace no) (effects (font (size 1.27 1.27))))
  (pin "1"))
 (symbol
  (lib_id "MMDVM:STM32F103C8Tx")
  (at 151.13 101.6 0)
  (unit 1)
  (body_style 1)
  (exclude_from_sim no)
  (in_bom yes)
  (on_board yes)
  (in_pos_files yes)
  (dnp no)
  (property "Reference" "U3" (at 156.21 147.0406 0) (show_name no) (do_not_autoplace no) (effects (font (size 1.27 1.27))))
  (property "Value" "STM32F103C8Tx" (at 156.21 149.352 0) (show_name no) (do_not_autoplace no) (effects (font (size 1.27 1.27))))
  (property "Footprint" "MMDVM:LQFP-48_7x7mm_Pitch0.5mm" (at 135.89 137.16 0) (hide yes) (show_name no) (do_not_autoplace no) (effects (font (size 1.27 1.27)) (justify right)))
  (property "Datasheet" "http://www.st.com/st-web-ui/static/active/en/resource/technical/document/datasheet/CD00161566.pdf" (at 151.13 101.6 0) (hide yes) (show_name no) (do_not_autoplace no) (effects (font (size 1.27 1.27))))
  (property "Description" "" (at 151.13 101.6 0) (show_name no) (do_not_autoplace no) (effects (font (size 1.27 1.27))))
  (property "MFR" "STMicroelectronics" (at 151.13 101.6 0) (hide yes) (show_name no) (do_not_autoplace no) (effects (font (size 1.27 1.27))))
  (property "MPN" "STM32F103C8T6" (at 151.13 101.6 0) (hide yes) (show_name no) (do_not_autoplace no) (effects (font (size 1.27 1.27))))
  (property "SPR" "Mouser" (at 151.13 101.6 0) (hide yes) (show_name no) (do_not_autoplace no) (effects (font (size 1.27 1.27))))
  (property "SPN" "511-STM32F103C8T6" (at 151.13 101.6 0) (hide yes) (show_name no) (do_not_autoplace no) (effects (font (size 1.27 1.27))))
  (pin "7")
  (pin "6")
  (pin "19")
  (pin "18")
  (pin "5")
  (pin "4")
  (pin "43")
  (pin "20")
  (pin "23")
  (pin "3")
  (pin "44")
  (pin "2")
  (pin "39")
  (pin "41")
  (pin "45")
  (pin "40")
  (pin "42")
  (pin "46")
  (pin "22")
  (pin "25")
  (pin "26")
  (pin "27")
  (pin "21")
  (pin "28")
  (pin "1")
  (pin "14")
  (pin "17")
  (pin "32")
  (pin "33")
  (pin "34")
  (pin "37")
  (pin "35")
  (pin "36")
  (pin "11")
  (pin "13")
  (pin "15")
  (pin "16")
  (pin "29")
  (pin "24")
  (pin "10")
  (pin "12")
  (pin "47")
  (pin "48")
  (pin "8")
  (pin "9")
  (pin "30")
  (pin "31")
  (pin "38"))
 (symbol
  (lib_id "power:GND")
  (at 146.05 144.78 0)
  (unit 1)
  (body_style 1)
  (exclude_from_sim no)
  (in_bom yes)
  (on_board yes)
  (in_pos_files yes)
  (dnp no)
  (property "Reference" "#PWR0111" (at 146.05 151.13 0) (hide yes) (show_name no) (do_not_autoplace no) (effects (font (size 1.27 1.27))))
  (property "Value" "GND" (at 146.05 148.59 0) (show_name no) (do_not_autoplace no) (effects (font (size 1.27 1.27))))
  (property "Footprint" "" (at 146.05 144.78 0) (show_name no) (do_not_autoplace no) (effects (font (size 1.27 1.27))))
  (property "Datasheet" "" (at 146.05 144.78 0) (show_name no) (do_not_autoplace no) (effects (font (size 1.27 1.27))))
  (property "Description" "" (at 146.05 144.78 0) (show_name no) (do_not_autoplace no) (effects (font (size 1.27 1.27))))
  (pin "1")))
